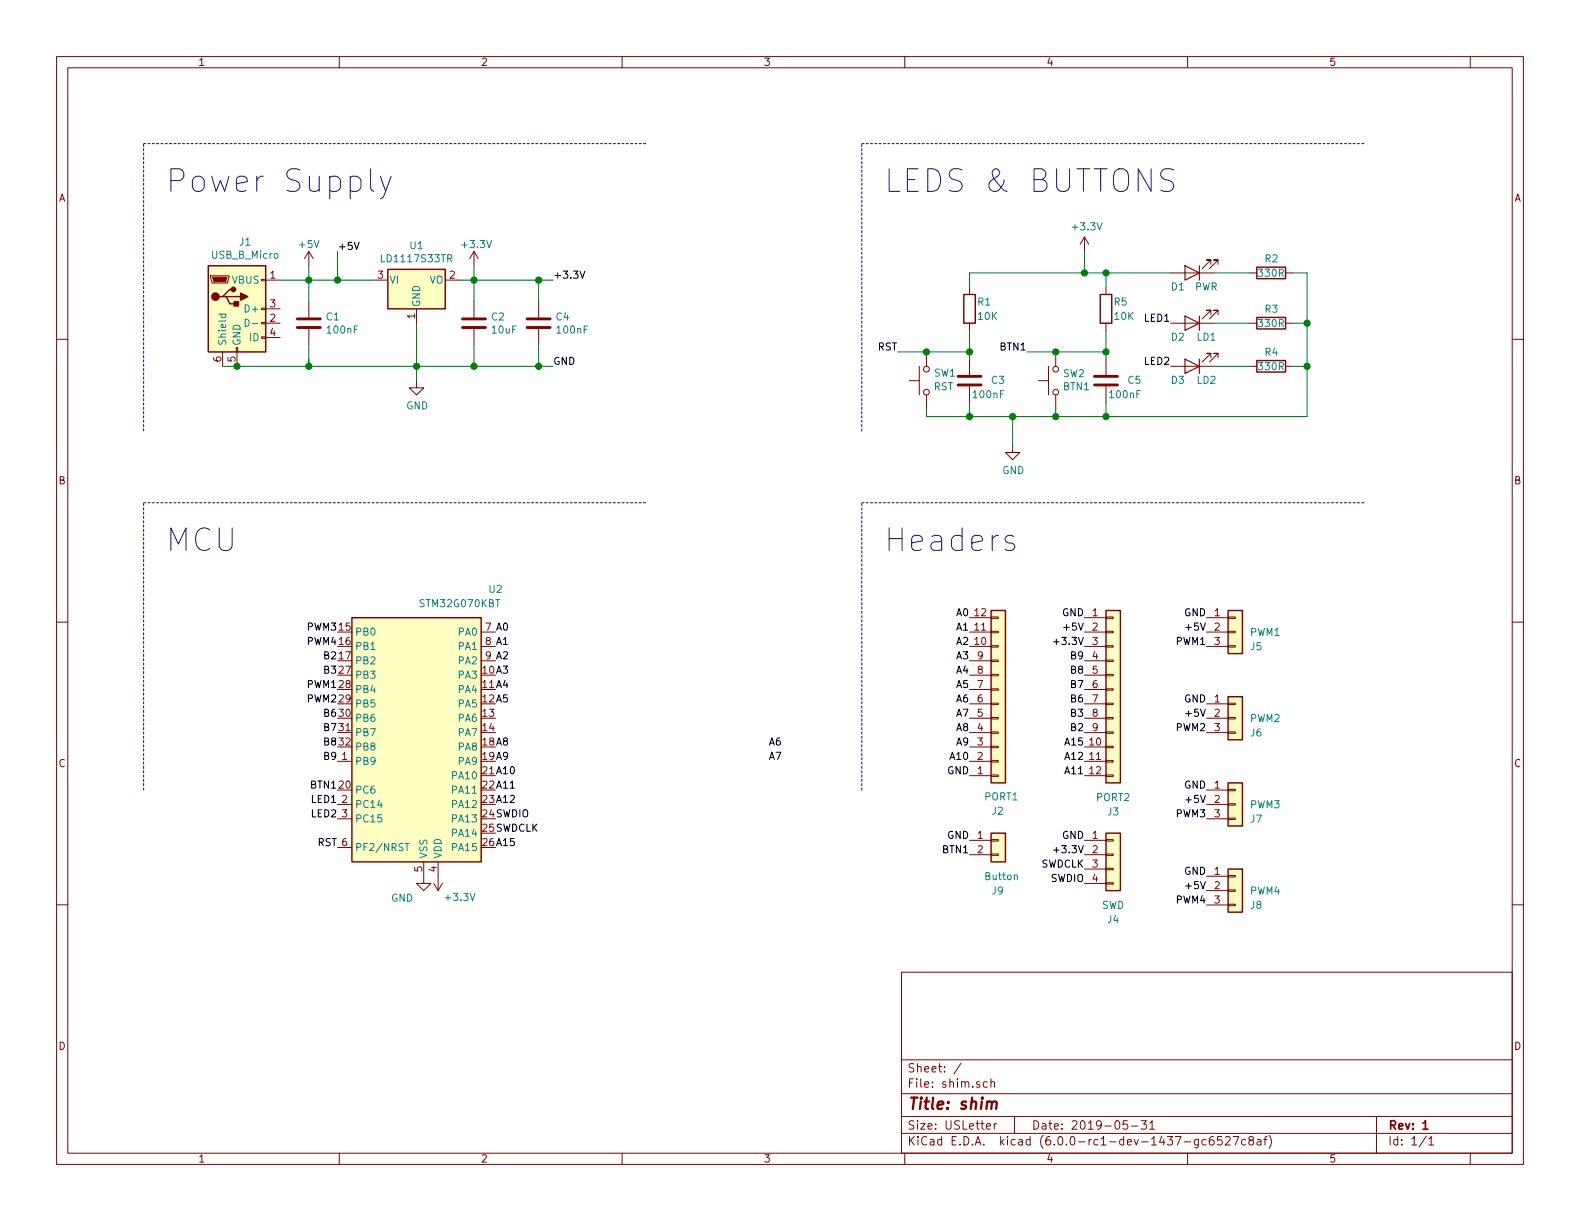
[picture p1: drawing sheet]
EESchema Schematic File Version 4
LIBS:shim-cache
EELAYER 29 0
EELAYER END
$Descr USLetter 11000 8500
encoding utf-8
Sheet 1 1
Title "shim"
Date "2019-05-31"
Rev "1"
Comp ""
Comment1 ""
Comment2 ""
Comment3 ""
Comment4 ""
$EndDescr
Wire Notes Line
	1000 3000 1000 1000
Wire Notes Line
	1000 1000 4500 1000
Text Notes 1150 1350 0    157  ~ 0
Power Supply
$Comp
L Device:C C2
U 1 1
P 3300 2250
F 0 "C2" H 3415 2296 50  0000 L CNN
F 1 "10uF" H 3415 2205 50  0000 L CNN
F 2 "Capacitor_SMD:C_0603_1608Metric" H 3338 2100 50  0001 C CNN
F 3 "~" H 3300 2250 50  0001 C CNN
	1    3300 2250
	1    0    0    -1  
$EndComp
$Comp
L Connector:USB_B_Micro J1
U 1 1
P 1650 2150
F 0 "J1" H 1707 2617 50  0000 C CNN
F 1 "USB_B_Micro" H 1707 2526 50  0000 C CNN
F 2 "Connector_USB:USB_Micro-B_Amphenol_10103594-0001LF_Horizontal" H 1800 2100 50  0001 C CNN
F 3 "~" H 1800 2100 50  0001 C CNN
	1    1650 2150
	1    0    0    -1  
$EndComp
Wire Wire Line
	1550 2550 1650 2550
Wire Wire Line
	1650 2550 2150 2550
Connection ~ 1650 2550
$Comp
L power:GND #PWR01
U 1 1
P 2900 2650
F 0 "#PWR01" H 2900 2400 50  0001 C CNN
F 1 "GND" H 2905 2477 50  0000 C CNN
F 2 "" H 2900 2650 50  0001 C CNN
F 3 "" H 2900 2650 50  0001 C CNN
	1    2900 2650
	1    0    0    -1  
$EndComp
$Comp
L Device:R R2
U 1 1
P 8850 1900
F 0 "R2" V 8750 1850 50  0000 L CNN
F 1 "330R" V 8850 1800 50  0000 L CNN
F 2 "Resistor_SMD:R_0603_1608Metric" V 8780 1900 50  0001 C CNN
F 3 "~" H 8850 1900 50  0001 C CNN
	1    8850 1900
	0    1    1    0   
$EndComp
$Comp
L Device:LED D1
U 1 1
P 8300 1900
F 0 "D1" H 8400 2000 50  0000 C CNN
F 1 "PWR" H 8200 2000 50  0000 C CNN
F 2 "LED_SMD:LED_0603_1608Metric" H 8300 1900 50  0001 C CNN
F 3 "~" H 8300 1900 50  0001 C CNN
	1    8300 1900
	-1   0    0    1   
$EndComp
Wire Wire Line
	1950 1950 2150 1950
Wire Wire Line
	3200 1950 3300 1950
Wire Wire Line
	2150 2100 2150 1950
Connection ~ 2150 1950
Wire Wire Line
	3300 2400 3300 2550
Wire Wire Line
	2900 2250 2900 2550
Connection ~ 2900 2550
Wire Wire Line
	2900 2550 3300 2550
Wire Wire Line
	2900 2550 2900 2650
$Comp
L Connector_Generic:Conn_01x12 J3
U 1 1
P 7750 4800
F 0 "J3" H 7750 3950 50  0000 C CNN
F 1 "PORT2" H 7750 4050 50  0000 C CNN
F 2 "Connector_PinHeader_2.54mm:PinHeader_1x12_P2.54mm_Vertical" H 7750 4800 50  0001 C CNN
F 3 "~" H 7750 4800 50  0001 C CNN
	1    7750 4800
	1    0    0    -1  
$EndComp
$Comp
L Connector_Generic:Conn_01x12 J2
U 1 1
P 6950 4900
F 0 "J2" H 6900 5650 50  0000 L CNN
F 1 "PORT1" H 6850 5550 50  0000 L CNN
F 2 "Connector_PinHeader_2.54mm:PinHeader_1x12_P2.54mm_Vertical" H 6950 4900 50  0001 C CNN
F 3 "~" H 6950 4900 50  0001 C CNN
	1    6950 4900
	1    0    0    1   
$EndComp
Text Label 6750 4300 2    50   ~ 0
A0
Text Label 6750 4400 2    50   ~ 0
A1
Text Label 6750 4500 2    50   ~ 0
A2
Text Label 6750 4600 2    50   ~ 0
A3
Text Label 6750 4700 2    50   ~ 0
A4
Text Label 6750 4800 2    50   ~ 0
A5
Text Label 6750 4900 2    50   ~ 0
A6
Text Label 6750 5000 2    50   ~ 0
A7
Text Label 6750 5100 2    50   ~ 0
A8
Text Label 6750 5200 2    50   ~ 0
A9
Text Label 6750 5300 2    50   ~ 0
A10
Wire Notes Line
	6000 5500 6000 3500
Wire Notes Line
	6000 3500 9500 3500
Text Notes 6150 3850 0    157  ~ 0
Headers
Text Label 7550 4400 2    50   ~ 0
+5V
Text Label 7550 4500 2    50   ~ 0
+3.3V
Text Label 7550 5200 2    50   ~ 0
A15
Text Label 7550 4600 2    50   ~ 0
B9
Text Label 7550 4700 2    50   ~ 0
B8
Text Label 7550 4800 2    50   ~ 0
B7
Text Label 7550 4900 2    50   ~ 0
B6
Text Label 7550 5000 2    50   ~ 0
B3
$Comp
L power:+3.3V #PWR02
U 1 1
P 3300 1850
F 0 "#PWR02" H 3300 1700 50  0001 C CNN
F 1 "+3.3V" H 3200 2000 50  0000 L CNN
F 2 "" H 3300 1850 50  0001 C CNN
F 3 "" H 3300 1850 50  0001 C CNN
	1    3300 1850
	1    0    0    -1  
$EndComp
$Comp
L power:+5V #PWR03
U 1 1
P 2150 1850
F 0 "#PWR03" H 2150 1700 50  0001 C CNN
F 1 "+5V" H 2150 2000 50  0000 C CNN
F 2 "" H 2150 1850 50  0001 C CNN
F 3 "" H 2150 1850 50  0001 C CNN
	1    2150 1850
	1    0    0    -1  
$EndComp
Wire Wire Line
	2150 1850 2150 1950
Text Label 8400 6300 2    50   ~ 0
PWM4
Text Label 8400 5700 2    50   ~ 0
PWM3
Text Label 8400 5100 2    50   ~ 0
PWM2
Text Label 8400 4500 2    50   ~ 0
PWM1
$Comp
L Connector_Generic:Conn_01x03 J8
U 1 1
P 8600 6200
F 0 "J8" H 8700 6100 50  0000 L CNN
F 1 "PWM4" H 8700 6200 50  0000 L CNN
F 2 "Connector_PinHeader_2.54mm:PinHeader_1x03_P2.54mm_Vertical" H 8600 6200 50  0001 C CNN
F 3 "~" H 8600 6200 50  0001 C CNN
	1    8600 6200
	1    0    0    -1  
$EndComp
$Comp
L Connector_Generic:Conn_01x03 J7
U 1 1
P 8600 5600
F 0 "J7" H 8700 5500 50  0000 L CNN
F 1 "PWM3" H 8700 5600 50  0000 L CNN
F 2 "Connector_PinHeader_2.54mm:PinHeader_1x03_P2.54mm_Vertical" H 8600 5600 50  0001 C CNN
F 3 "~" H 8600 5600 50  0001 C CNN
	1    8600 5600
	1    0    0    -1  
$EndComp
$Comp
L Connector_Generic:Conn_01x03 J5
U 1 1
P 8600 4400
F 0 "J5" H 8700 4300 50  0000 L CNN
F 1 "PWM1" H 8700 4400 50  0000 L CNN
F 2 "Connector_PinHeader_2.54mm:PinHeader_1x03_P2.54mm_Vertical" H 8600 4400 50  0001 C CNN
F 3 "~" H 8600 4400 50  0001 C CNN
	1    8600 4400
	1    0    0    -1  
$EndComp
Text Label 6750 5400 2    50   ~ 0
GND
Text Label 7550 5100 2    50   ~ 0
B2
Text Label 8400 6100 2    50   ~ 0
GND
Text Label 8400 5500 2    50   ~ 0
GND
Text Label 8400 4300 2    50   ~ 0
GND
Text Label 3850 1950 0    50   ~ 0
+3.3V
Text Label 2350 1750 0    50   ~ 0
+5V
Text Label 8400 5000 2    50   ~ 0
+5V
Text Label 8400 4400 2    50   ~ 0
+5V
Text Label 8400 5600 2    50   ~ 0
+5V
Text Label 8400 6200 2    50   ~ 0
+5V
Text Label 3850 2550 0    50   ~ 0
GND
Text Label 7550 4300 2    50   ~ 0
GND
Text Label 7550 5300 2    50   ~ 0
A12
Text Label 7550 5400 2    50   ~ 0
A11
Wire Wire Line
	3300 1850 3300 1950
Connection ~ 3300 1950
Wire Wire Line
	3300 1950 3300 2100
Wire Notes Line
	1000 3500 4500 3500
Text Notes 1150 3850 0    157  ~ 0
MCU
Wire Notes Line
	6000 3000 6000 1000
Wire Notes Line
	6000 1000 9500 1000
Text Notes 6150 1350 0    157  ~ 0
LEDS & BUTTONS\n
$Comp
L Device:R R3
U 1 1
P 8850 2250
F 0 "R3" V 8750 2200 50  0000 L CNN
F 1 "330R" V 8850 2150 50  0000 L CNN
F 2 "Resistor_SMD:R_0603_1608Metric" V 8780 2250 50  0001 C CNN
F 3 "~" H 8850 2250 50  0001 C CNN
	1    8850 2250
	0    1    1    0   
$EndComp
$Comp
L Device:R R4
U 1 1
P 8850 2550
F 0 "R4" V 8750 2500 50  0000 L CNN
F 1 "330R" V 8850 2450 50  0000 L CNN
F 2 "Resistor_SMD:R_0603_1608Metric" V 8780 2550 50  0001 C CNN
F 3 "~" H 8850 2550 50  0001 C CNN
	1    8850 2550
	0    1    1    0   
$EndComp
Wire Wire Line
	9000 2250 9100 2250
$Comp
L power:GND #PWR011
U 1 1
P 7050 3100
F 0 "#PWR011" H 7050 2850 50  0001 C CNN
F 1 "GND" H 7055 2927 50  0000 C CNN
F 2 "" H 7050 3100 50  0001 C CNN
F 3 "" H 7050 3100 50  0001 C CNN
	1    7050 3100
	1    0    0    -1  
$EndComp
$Comp
L Device:LED D2
U 1 1
P 8300 2250
F 0 "D2" H 8400 2350 50  0000 C CNN
F 1 "LD1" H 8200 2350 50  0000 C CNN
F 2 "LED_SMD:LED_0603_1608Metric" H 8300 2250 50  0001 C CNN
F 3 "~" H 8300 2250 50  0001 C CNN
	1    8300 2250
	-1   0    0    1   
$EndComp
$Comp
L Device:LED D3
U 1 1
P 8300 2550
F 0 "D3" H 8400 2650 50  0000 C CNN
F 1 "LD2" H 8200 2650 50  0000 C CNN
F 2 "LED_SMD:LED_0603_1608Metric" H 8300 2550 50  0001 C CNN
F 3 "~" H 8300 2550 50  0001 C CNN
	1    8300 2550
	-1   0    0    1   
$EndComp
Wire Wire Line
	9000 2550 9100 2550
Wire Wire Line
	9000 1900 9100 1900
Wire Wire Line
	8450 1900 8700 1900
Wire Wire Line
	8450 2250 8700 2250
Wire Wire Line
	8450 2550 8700 2550
Text Label 8150 2250 2    50   ~ 0
LED1
Text Label 8150 2550 2    50   ~ 0
LED2
$Comp
L power:+3.3V #PWR010
U 1 1
P 7550 1750
F 0 "#PWR010" H 7550 1600 50  0001 C CNN
F 1 "+3.3V" H 7565 1923 50  0000 C CNN
F 2 "" H 7550 1750 50  0001 C CNN
F 3 "" H 7550 1750 50  0001 C CNN
	1    7550 1750
	1    0    0    -1  
$EndComp
$Comp
L power:+3.3V #PWR05
U 1 1
P 3050 6100
F 0 "#PWR05" H 3050 5950 50  0001 C CNN
F 1 "+3.3V" H 2900 6250 50  0000 C CNN
F 2 "" H 3050 6100 50  0001 C CNN
F 3 "" H 3050 6100 50  0001 C CNN
	1    3050 6100
	-1   0    0    1   
$EndComp
$Comp
L power:GND #PWR06
U 1 1
P 2950 6100
F 0 "#PWR06" H 2950 5850 50  0001 C CNN
F 1 "GND" H 3100 5950 50  0000 C CNN
F 2 "" H 2950 6100 50  0001 C CNN
F 3 "" H 2950 6100 50  0001 C CNN
	1    2950 6100
	-1   0    0    -1  
$EndComp
$Comp
L Regulator_Linear:LD1117S33TR_SOT223 U1
U 1 1
P 2900 1950
F 0 "U1" H 2900 2192 50  0000 C CNN
F 1 "LD1117S33TR" H 2900 2101 50  0000 C CNN
F 2 "Package_TO_SOT_SMD:SOT-223-3_TabPin2" H 2900 2150 50  0001 C CNN
F 3 "http://www.st.com/st-web-ui/static/active/en/resource/technical/document/datasheet/CD00000544.pdf" H 3000 1700 50  0001 C CNN
	1    2900 1950
	1    0    0    -1  
$EndComp
$Comp
L Device:C C1
U 1 1
P 2150 2250
F 0 "C1" H 2265 2296 50  0000 L CNN
F 1 "100nF" H 2265 2205 50  0000 L CNN
F 2 "Capacitor_SMD:C_0603_1608Metric" H 2188 2100 50  0001 C CNN
F 3 "~" H 2150 2250 50  0001 C CNN
	1    2150 2250
	1    0    0    -1  
$EndComp
$Comp
L Device:C C4
U 1 1
P 3750 2250
F 0 "C4" H 3865 2296 50  0000 L CNN
F 1 "100nF" H 3865 2205 50  0000 L CNN
F 2 "Capacitor_SMD:C_0603_1608Metric" H 3788 2100 50  0001 C CNN
F 3 "~" H 3750 2250 50  0001 C CNN
	1    3750 2250
	1    0    0    -1  
$EndComp
$Comp
L shim:STM32G070KBT-STM32G070 U2
U 1 1
P 2950 5100
F 0 "U2" H 3450 6100 50  0000 C CNN
F 1 "STM32G070KBT" H 3200 6000 50  0000 C CNN
F 2 "Package_QFP:LQFP-32_7x7mm_P0.8mm" H 2900 4050 50  0001 R CNN
F 3 "https://www.st.com/resource/en/reference_manual/dm00463896.pdf" H 2950 5100 50  0001 C CNN
	1    2950 5100
	1    0    0    -1  
$EndComp
Wire Wire Line
	3300 2550 3750 2550
Wire Wire Line
	3750 2550 3750 2400
Connection ~ 3300 2550
Wire Wire Line
	3750 2100 3750 1950
Wire Wire Line
	3750 1950 3300 1950
Text Label 3450 4400 0    50   ~ 0
A0
Text Label 3450 4500 0    50   ~ 0
A1
Text Label 3450 4600 0    50   ~ 0
A2
Text Label 3450 4700 0    50   ~ 0
A3
Text Label 3450 4800 0    50   ~ 0
A4
Text Label 3450 4900 0    50   ~ 0
A5
Text Label 5350 5200 0    50   ~ 0
A6
Text Label 5350 5300 0    50   ~ 0
A7
Text Label 3450 5200 0    50   ~ 0
A8
Text Label 3450 5300 0    50   ~ 0
A9
Text Label 3450 5400 0    50   ~ 0
A10
Text Label 3450 5500 0    50   ~ 0
A11
Text Label 3450 5600 0    50   ~ 0
A12
Text Label 3450 5700 0    50   ~ 0
SWDIO
Text Label 3450 5800 0    50   ~ 0
SWDCLK
Text Label 3450 5900 0    50   ~ 0
A15
Text Label 2350 4500 2    50   ~ 0
PWM4
Text Label 2350 5100 2    50   ~ 0
B7
Text Label 2350 5000 2    50   ~ 0
B6
Text Label 2350 4900 2    50   ~ 0
PWM2
Text Label 2350 4800 2    50   ~ 0
PWM1
Text Label 2350 4700 2    50   ~ 0
B3
Text Label 2350 4600 2    50   ~ 0
B2
Text Label 2350 4400 2    50   ~ 0
PWM3
Text Label 2350 5600 2    50   ~ 0
LED1
Text Label 2350 5500 2    50   ~ 0
BTN1
Text Label 2350 5700 2    50   ~ 0
LED2
Text Label 2350 5300 2    50   ~ 0
B9
Text Label 2350 5200 2    50   ~ 0
B8
Text Label 7150 2450 2    50   ~ 0
BTN1
Wire Notes Line
	1000 5500 1000 3500
$Comp
L Device:R R1
U 1 1
P 6750 2150
F 0 "R1" H 6800 2200 50  0000 L CNN
F 1 "10K" H 6800 2100 50  0000 L CNN
F 2 "Resistor_SMD:R_0603_1608Metric" V 6680 2150 50  0001 C CNN
F 3 "~" H 6750 2150 50  0001 C CNN
	1    6750 2150
	1    0    0    -1  
$EndComp
$Comp
L Device:C C3
U 1 1
P 6750 2650
F 0 "C3" H 6500 2650 50  0000 L CNN
F 1 "100nF" H 6500 2750 50  0000 L CNN
F 2 "Capacitor_SMD:C_0603_1608Metric" H 6788 2500 50  0001 C CNN
F 3 "~" H 6750 2650 50  0001 C CNN
	1    6750 2650
	-1   0    0    1   
$EndComp
$Comp
L Switch:SW_Push SW1
U 1 1
P 6450 2650
F 0 "SW1" V 6500 2600 50  0000 R CNN
F 1 "RST" V 6405 2602 50  0000 R CNN
F 2 "shim:SW" H 6450 2850 50  0001 C CNN
F 3 "" H 6450 2850 50  0001 C CNN
	1    6450 2650
	0    -1   -1   0   
$EndComp
$Comp
L Device:R R5
U 1 1
P 7700 2150
F 0 "R5" H 7750 2200 50  0000 L CNN
F 1 "10K" H 7750 2100 50  0000 L CNN
F 2 "Resistor_SMD:R_0603_1608Metric" V 7630 2150 50  0001 C CNN
F 3 "~" H 7700 2150 50  0001 C CNN
	1    7700 2150
	1    0    0    -1  
$EndComp
$Comp
L Device:C C5
U 1 1
P 7700 2650
F 0 "C5" H 7450 2650 50  0000 L CNN
F 1 "100nF" H 7450 2750 50  0000 L CNN
F 2 "Capacitor_SMD:C_0603_1608Metric" H 7738 2500 50  0001 C CNN
F 3 "~" H 7700 2650 50  0001 C CNN
	1    7700 2650
	-1   0    0    1   
$EndComp
$Comp
L Switch:SW_Push SW2
U 1 1
P 7350 2650
F 0 "SW2" V 7396 2602 50  0000 R CNN
F 1 "BTN1" V 7305 2602 50  0000 R CNN
F 2 "shim:SW" H 7350 2850 50  0001 C CNN
F 3 "" H 7350 2850 50  0001 C CNN
	1    7350 2650
	0    -1   -1   0   
$EndComp
Text Label 6250 2450 2    50   ~ 0
RST
Text Label 2350 5900 2    50   ~ 0
RST
Wire Wire Line
	7550 1900 7700 1900
Wire Wire Line
	7550 1900 7550 1750
Wire Wire Line
	7050 2900 7050 3100
Connection ~ 9100 2250
Connection ~ 9100 2550
Wire Wire Line
	9100 2550 9100 2900
Wire Wire Line
	9100 1900 9100 2250
Wire Wire Line
	9100 2250 9100 2550
Wire Wire Line
	6450 2900 6450 2850
Wire Wire Line
	6750 2800 6750 2900
Connection ~ 6750 2900
Wire Wire Line
	6750 2900 6450 2900
Wire Wire Line
	6750 2500 6750 2450
Connection ~ 6750 2450
Wire Wire Line
	6750 2450 6750 2300
Connection ~ 6450 2450
Wire Wire Line
	6450 2450 6750 2450
Wire Wire Line
	6250 2450 6450 2450
Wire Wire Line
	7350 2450 7150 2450
Wire Wire Line
	7350 2450 7700 2450
Wire Wire Line
	7700 2450 7700 2500
Connection ~ 7350 2450
Wire Wire Line
	6750 2900 7050 2900
Wire Wire Line
	7350 2850 7350 2900
Connection ~ 7350 2900
Wire Wire Line
	7700 2800 7700 2900
Connection ~ 7700 2900
Wire Wire Line
	7700 2900 9100 2900
Wire Wire Line
	7700 2300 7700 2450
Connection ~ 7700 2450
Wire Wire Line
	7700 2000 7700 1900
Connection ~ 7700 1900
Wire Wire Line
	7700 1900 8150 1900
Connection ~ 7050 2900
Wire Wire Line
	7050 2900 7350 2900
Wire Wire Line
	7350 2900 7700 2900
Wire Wire Line
	7550 1900 6750 1900
Wire Wire Line
	6750 1900 6750 2000
Connection ~ 7550 1900
$Comp
L Connector_Generic:Conn_01x03 J6
U 1 1
P 8600 5000
F 0 "J6" H 8700 4900 50  0000 L CNN
F 1 "PWM2" H 8700 5000 50  0000 L CNN
F 2 "Connector_PinHeader_2.54mm:PinHeader_1x03_P2.54mm_Vertical" H 8600 5000 50  0001 C CNN
F 3 "~" H 8600 5000 50  0001 C CNN
	1    8600 5000
	1    0    0    -1  
$EndComp
Text Label 8400 4900 2    50   ~ 0
GND
$Comp
L Connector_Generic:Conn_01x04 J4
U 1 1
P 7750 5950
F 0 "J4" H 7750 5500 50  0000 C CNN
F 1 "SWD" H 7750 5600 50  0000 C CNN
F 2 "Connector_PinHeader_2.54mm:PinHeader_1x04_P2.54mm_Vertical" H 7750 5950 50  0001 C CNN
F 3 "~" H 7750 5950 50  0001 C CNN
	1    7750 5950
	1    0    0    -1  
$EndComp
Text Label 7550 5850 2    50   ~ 0
GND
Text Label 7550 5950 2    50   ~ 0
+3.3V
Text Label 7550 6050 2    50   ~ 0
SWDCLK
Text Label 7550 6150 2    50   ~ 0
SWDIO
Text Label 6750 5950 2    50   ~ 0
BTN1
Text Label 6750 5850 2    50   ~ 0
GND
$Comp
L Connector_Generic:Conn_01x02 J9
U 1 1
P 6950 5850
F 0 "J9" H 6900 5500 50  0000 L CNN
F 1 "Button" H 6850 5600 50  0000 L CNN
F 2 "Connector_PinHeader_1.27mm:PinHeader_2x01_P1.27mm_Vertical" H 6950 5850 50  0001 C CNN
F 3 "~" H 6950 5850 50  0001 C CNN
	1    6950 5850
	1    0    0    -1  
$EndComp
Wire Wire Line
	3850 2550 3750 2550
Connection ~ 3750 2550
Wire Wire Line
	3850 1950 3750 1950
Connection ~ 3750 1950
Wire Wire Line
	2150 1950 2350 1950
Wire Wire Line
	2150 2550 2900 2550
Connection ~ 2150 2550
Wire Wire Line
	2350 1750 2350 1950
Connection ~ 2350 1950
Wire Wire Line
	2350 1950 2600 1950
Wire Wire Line
	2150 2500 2150 2550
Wire Wire Line
	2150 2400 2150 2550
$EndSCHEMATC
